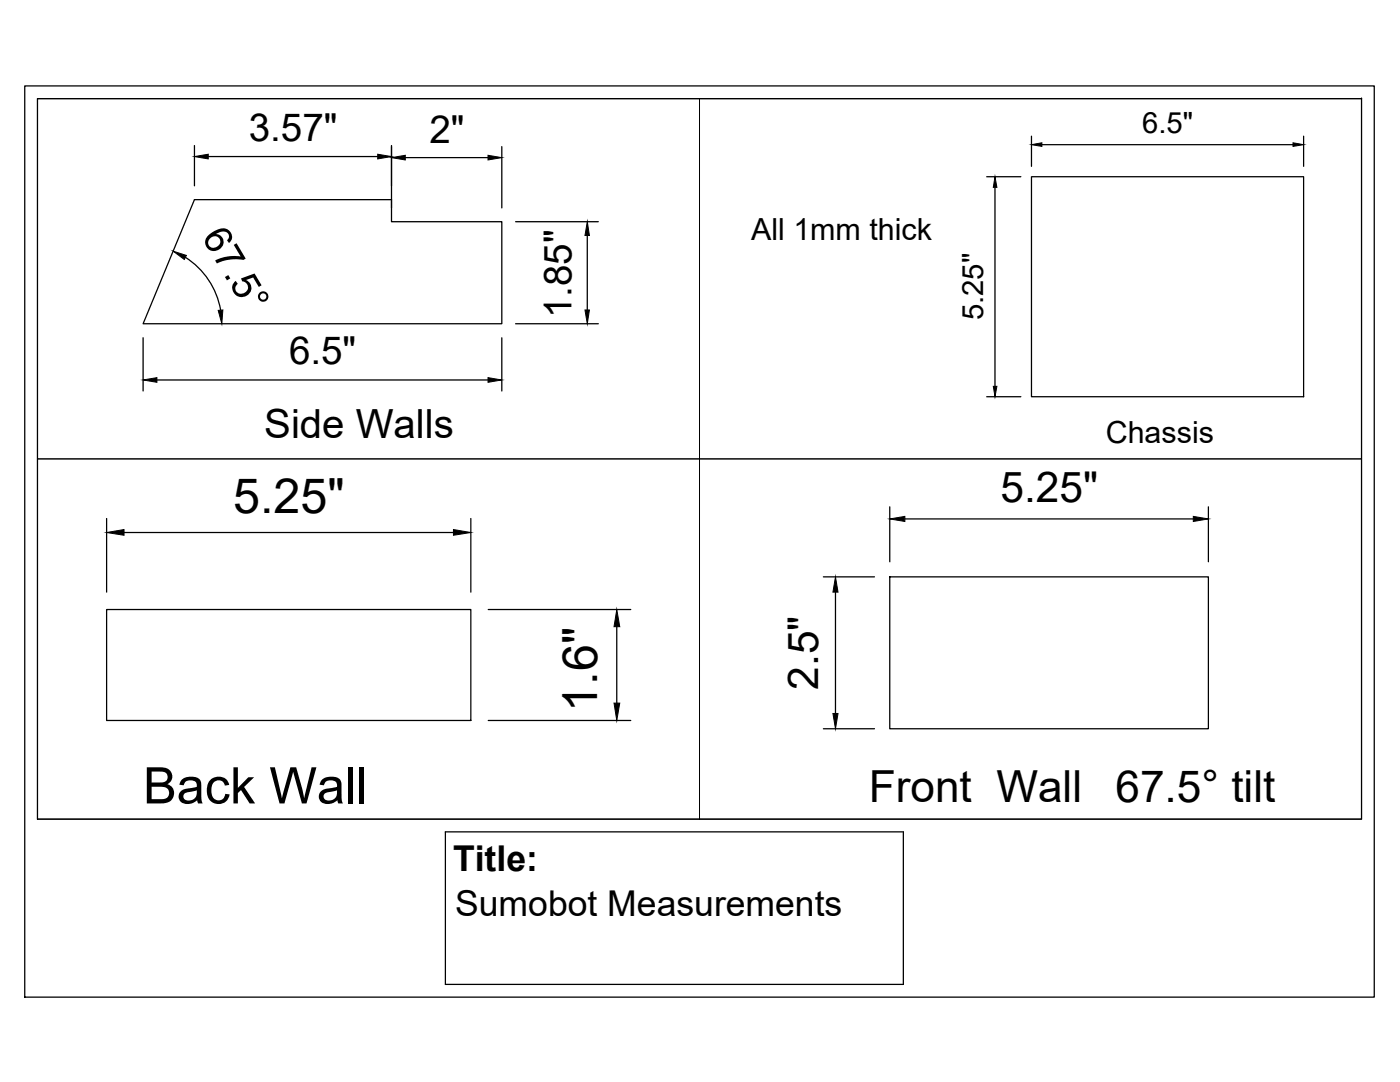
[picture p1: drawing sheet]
<svg xmlns="http://www.w3.org/2000/svg" width="279mm" height="216mm" viewBox="0 0 279 216" stroke-linecap="round" stroke-linejoin="round" font-family="sans-serif">
<!-- layer: 0 -->
<g fill="none" stroke="#000" stroke-width=".25">
<path d="M4.9 17.1h269.4v181.9h-269.4zM271.7 19.6v143.8h-264.2v-143.7h264.2M38.8 39.8h39.3v4.4h22v20.4h-71.5zM38.8 29v8.1M41.6 31.2h33.8M78.1 29v12.5M80.9 31.5h16.5M100.1 29.3v12.2M196.9 35.3h6.8M198.6 37.4v39.7M205.9 35.3h54.3v43.9h-54.3zM205.9 27.2v6"/>
<path d="M207.9 28.9h50.1M260.2 27.2v6M37 51.4a15.7 15.7 0 0 1 7 10.4M102.9 44.2h16.5M117.2 47v14.8M28.6 67.4v10.6M31.3 75.8h66.1M100.1 67.4v10.6M102.9 64.6h16.5M196.9 79.2h6.8M21.3 103.5v14.7M24.8 106.3h65.7"/>
<path d="M94 103.5v14.7M164.3 115.1h10.2M166.7 118.2v24.2M177.6 115.1h63.6v30.3h-63.6zM177.6 101.1v11M180.6 103.5h57.6M241.2 101.1v11M21.3 121.6h72.7v22.2h-72.7zM97.4 121.6h28.5M123.1 125.1v15.2M97.4 143.8h28.5M164.3 145.4h10.2"/>
<path d="M88.9 166h91.4v30.4h-91.4z"/>
</g>
<g fill="#000" stroke="#000" stroke-width=".2">
<path d="M38.8 31.2l2.8-.4v.9zM75.4 30.8l2.7 .4-2.7 .5zM78.1 31.5l2.8-.5v.9zM97.4 31l2.7 .5-2.7 .4zM198.6 35.3l.4 2.1h-.8zM205.9 28.9l2-.4v.7zM258 28.5l2.2 .4-2.2 .3zM34.6 50.1l2.6 .9-.4 .8zM117.2 44.2l.4 2.8h-.9zM28.6 75.8l2.7-.4v.9zM43.5 61.9l1-.1-.2 2.8zM97.4 75.4l2.7 .4-2.7 .5z"/>
<path d="M116.7 61.8h.9l-.4 2.8zM198.2 77.1h.8l-.4 2.1zM21.3 106.3l3.5-.6v1.1zM90.5 105.7l3.5 .6-3.5 .5zM166.7 115.1l.5 3.1h-1zM177.6 103.5l3-.5v1.1zM238.2 103l3 .5-3 .6zM123.1 121.6l.6 3.5h-1.2zM122.5 140.3h1.2l-.6 3.5zM166.2 142.4h1l-.5 3z"/>
</g>
<path d="M7.5 19.7h132.1v71.9h-132.1zM139.6 19.7h132.1v71.9h-132.1zM7.5 91.6h132.1v71.8h-132.1zM139.6 91.6h132.1v71.8h-132.1z" fill="none" stroke="#000" stroke-width=".2"/>
<text font-size="10.1" x="28.6" y="160.3">Back Wall</text>
<g font-size="9.7">
<text x="46.5" y="102.3">5.25&quot;</text>
<text x="119.2" y="142" transform="rotate(-90 119.2 142)">1.6&quot;</text>
</g>
<g font-size="8.8">
<text x="173.4" y="159.9">Front Wall</text>
<text x="222.6" y="160.1">67.5° tilt</text>
</g>
<g font-size="8.5">
<text x="199.7" y="100.1">5.25&quot;</text>
<text x="163.3" y="137.6" transform="rotate(-90 163.3 137.6)">2.5&quot;</text>
</g>
<text font-size="8" x="52.7" y="87.5">Side Walls</text>
<g font-size="7.7">
<text x="49.6" y="28.1">3.57&quot;</text>
<text x="85.7" y="28.4">2&quot;</text>
<text x="40.2" y="47.3" transform="rotate(59 40.2 47.3)">67.5°</text>
<text x="114.1" y="63.5" transform="rotate(-90 114.1 63.5)">1.85&quot;</text>
<text x="57.7" y="72.7">6.5&quot;</text>
</g>
<g font-size="7.1">
<text x="90.4" y="173.7">Title:</text>
<text x="90.8" y="182.8">Sumobot Measurements</text>
</g>
<g font-size="6.1">
<text x="149.9" y="47.9">All 1mm thick</text>
<text x="220.7" y="88.5">Chassis</text>
</g>
<g font-size="5.8">
<text x="228" y="26.5">6.5&quot;</text>
<text x="196.2" y="63.9" transform="rotate(-90 196.2 63.9)">5.25&quot;</text>
</g>
</svg>
